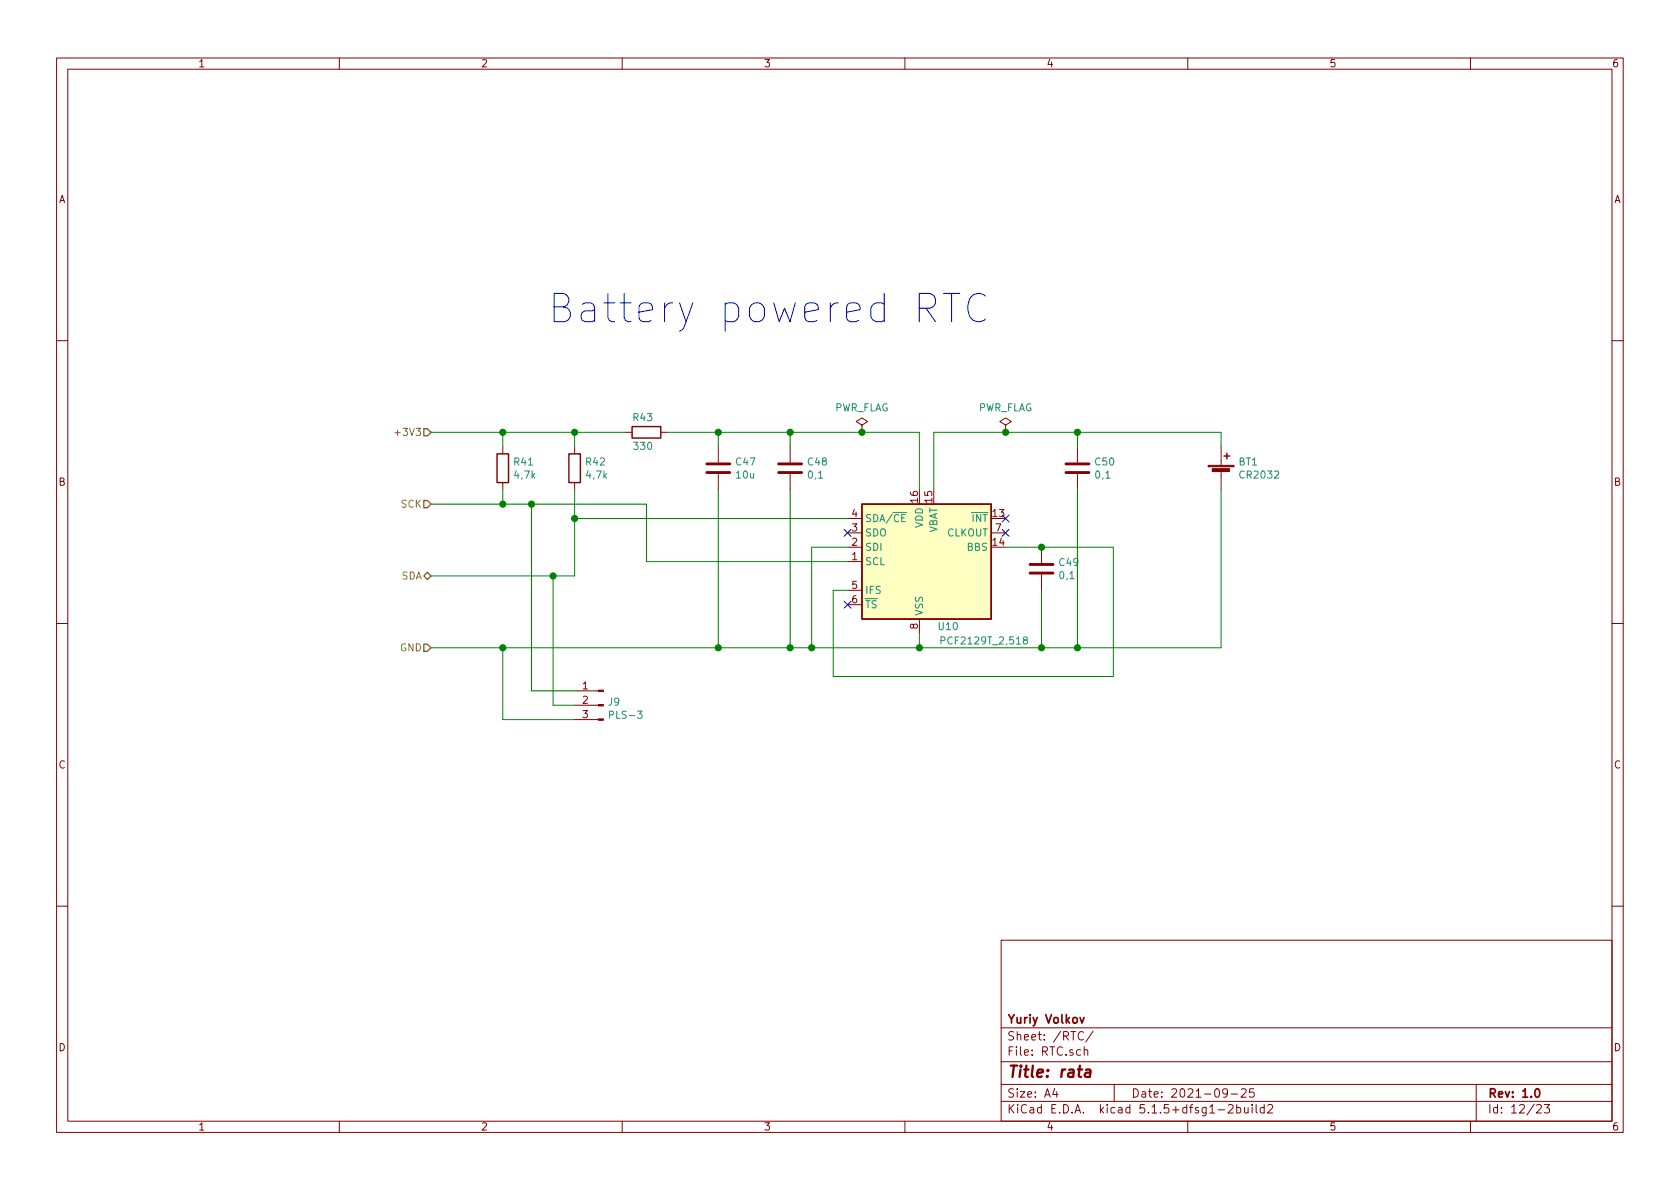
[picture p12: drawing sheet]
<svg xmlns="http://www.w3.org/2000/svg" width="297mm" height="210mm" viewBox="0 0 297 210" stroke-linecap="round" stroke-linejoin="round" font-family="sans-serif">
<g fill="none" stroke="#840000" stroke-width=".18">
<path d="M10 10.3h277v189.9h-277zM12 12.2h273v186.1h-273zM60 10.3v1.9M110 10.3v1.9M160 10.3v1.9M210 10.3v1.9M260 10.3v1.9M10 60.2h2M88.9 79v1.3M101.6 79v1.3M110.5 76.4h1.3M116.8 76.4h1.3"/>
<path d="M127 79v2.8M139.7 79v2.8M152.4 75.2l1-.7-1-.6-1 .6 1 .7v1.2M152.4 76.4h.1M177.8 75.2l1-.7-1-.6-1 .6 1 .7v1.2M177.8 76.4h.1M190.5 79v2.8M215.9 79v3.3M285 60.2h2M88.9 85.3v1.3M101.6 85.3v1.3M127 83.8v2.8"/>
<path d="M139.7 83.8v2.8M149.9 99.3h2.5M149.9 96.8h2.5M149.9 94.2h2.5M149.9 91.7h2.5M175.3 94.2h2.5M184.1 96.8v2.8M190.5 83.8v2.8M215.9 83.3v3.3M10 110.3h2M149.9 104.4h2.5M149.9 106.9h2.5"/>
<path d="M162.6 109.5v2.5M184.1 101.6v2.8M285 110.3h2M101.6 127.2h4.2M101.6 124.7h4.2M101.6 122.2h4.2M10 160.2h2M177 166.3h108v32h-108zM285 160.2h2M60 198.3v1.9M110 198.3v1.9M160 198.3v1.9"/>
<path d="M177 194.8h108M177 191.8h108M177 187.8h108M177 181.8h108M186.5 192.5l-.4 1h1M186.8 193v1M191.6 182.6a.7 .7 0 0 0-.9 .2 .7 .7 0 0 0 .1 .9 .55 .55 0 0 0 .8 .1M191.7 185.7l.2-.1 .4 .1v.9M191.7 185.1v1.5M193.3 182.3l-1.3 2M197 191.8v3M210 198.3v1.9"/>
<path d="M215.4 196.3h1.1M217 193.2l-.1 .2a.48 .48 0 0 1-.6-.1v-.6a.48 .48 0 0 1 .6-.1l.1 .1a1.19 1.19 0 0 1-.2 1.2l-.5 .1M217.2 195.5l.2-.2h.4l.2 .5-.9 1h.9M217.7 193.5h1.1M218.7 195.9l.4-.1 .3 .3-.1 .6h-.6M218.7 195.3v1.5M219.5 192.7l.2-.2h.3l.3 .2v.3v.2l-.9 .8h.9M220 195.8l.1 .9 .3 .1 .3-.1M220.7 195.8v1M221.4 195.3v.2M221.4 195.8v1M221.7 192.5h-.7l-.1 .7 .2-.1 .5 .1 .2 .2-.1 .5-.2 .1-.6-.1"/>
<path d="M222.1 195.3v1.3l.2 .2M223.5 195.9l-.4-.1-.3 .3 .1 .6 .2 .1 .4-.1M223.5 195.3v1.5M224.2 195.5l.2-.2h.3l.3 .5-.9 1h.9M260 198.3v1.9M261 191.8v6.5M271.7 195.5l.2-.2h.4l.2 .5-.9 1h.9M273 195.3h1l-.5 .6 .4 .1v.7l-.2 .1-.7-.1"/>
</g>
<path d="M191 179.9l.3 1 .4-1M271.5 192.7l.2-.2a.81 .81 0 0 1 .6 .6 .81 .81 0 0 1-.3 .8l-.1 .1a.79 .79 0 0 1-.4-1.3z" fill="none" stroke="#840000" stroke-width=".3"/>
<path d="M192 189.2h.8v.2l-.1 1M192.8 189.6l-.7 .1a.4 .4 0 0 0-.3 .3 .4 .4 0 0 0 .2 .4l.7-.1" fill="none" stroke="#840000" stroke-width=".41"/>
<path d="M125 83.6h4M125 82h4M137.7 83.6h4M137.7 82h4M182.1 99.8h4.1M188.5 83.6h4M188.5 82h4M182.1 101.3h4.1" fill="none" stroke="#840000" stroke-width=".51"/>
<g fill="#840000" stroke="#840000" stroke-width=".18">
<path d="M105.8 127.1h.9v.3h-.9z"/>
<path d="M105.8 124.6h.9v.2h-.9z"/>
<path d="M105.8 122h.9v.3h-.9z"/>
<path d="M213.6 82.3h4.6v.2h-4.6z"/>
<path d="M214.3 82.9h3.1v.5h-3.1z"/>
</g>
<path d="M111.8 75.4h5v2.1h-5zM87.9 80.3h2v5h-2zM100.6 80.3h2v5h-2zM152.4 89.1h22.9v20.4h-22.9zM216.4 80.6h1M216.9 80.1v1" fill="none" stroke="#840000" stroke-width=".25"/>
<path d="M152.4 89.1h22.9v20.4h-22.9z" fill="#ffffc2" stroke="#ffffc2" stroke-width=".18"/>
<path d="M159.1 90.6h1.2M160 91h-.6v1.2h.6M166.4 113.3l.6-.1v-.5l-.1-.1h-.5v1.3M181.2 113.2l-.3-.3 .1-.2 .2-.1 .4 .1v.3l-.5 .2-.2 .2v.3l.3 .2 .3-.1 .2-.1-.1-.4-.2-.1" fill="none" stroke="#008484" stroke-width=".18"/>
<g fill="none" stroke="#008400" stroke-width=".18">
<path d="M76.2 76.4h34.3M88.9 76.4v2.6M101.6 76.4v2.6M118.1 76.4h44.5v10.2M127 76.4v2.6M139.7 76.4v2.6M190.5 76.4v2.6M215.9 79v-2.6h-50.8v10.2M76.2 89.1h38.1v10.2h35.6M88.9 86.6v2.5M94 89.1v33.1h7.6M101.6 86.6v15.2h-25.4"/>
<path d="M101.6 91.7h48.3M127 86.6v27.9M139.7 86.6v27.9M149.9 96.8h-6.4v17.7M177.8 96.8h19v22.8h-49.5v-15.2h2.6M190.5 86.6v27.9M215.9 86.6v27.9h-139.7M88.9 114.5v12.7h12.7M97.8 101.8v22.9h3.8M162.6 112v2.5M184.1 104.4v10.1"/>
</g>
<path d="M69.8 76.5h1" fill="none" stroke="#848400" stroke-width=".18"/>
<path d="M74.9 75.8h.7l.6 .6-.6 .7h-.7zM74.9 88.5h.7l.6 .6-.6 .7h-.7zM74.9 113.9h.7l.6 .6-.6 .7h-.7zM75.6 101.2l.6 .6-.6 .7-.7-.7z" fill="none" stroke="#848400" stroke-width=".25"/>
<path d="M98 54.3h1.6a1.22 1.22 0 0 0 1-1.2 1.22 1.22 0 0 0-1-1.2h-1.6v5h1.9a1.33 1.33 0 0 0 1-1.4 1.33 1.33 0 0 0-1.3-1.2M174.2 52.4a1.74 1.74 0 0 0-2.9 .7 3.2 3.2 0 0 0 .8 3.6 1.76 1.76 0 0 0 2.1-.3" fill="none" stroke="#0000c2" stroke-width=".18"/>
<g fill="#008400" stroke="#008400" stroke-width=".25">
<circle cx="97.8" cy="101.8" r=".51"/>
<circle cx="139.7" cy="76.4" r=".51"/>
<circle cx="152.4" cy="76.4" r=".51"/>
<circle cx="88.9" cy="76.4" r=".51"/>
<circle cx="177.8" cy="76.4" r=".51"/>
<circle cx="127" cy="76.4" r=".51"/>
<circle cx="101.6" cy="76.4" r=".51"/>
<circle cx="94" cy="89.1" r=".51"/>
<circle cx="190.5" cy="76.4" r=".51"/>
<circle cx="101.6" cy="91.7" r=".51"/>
<circle cx="88.9" cy="89.1" r=".51"/>
<circle cx="184.2" cy="96.8" r=".51"/>
<circle cx="162.6" cy="114.5" r=".51"/>
<circle cx="190.5" cy="114.5" r=".51"/>
<circle cx="143.5" cy="114.5" r=".51"/>
<circle cx="88.9" cy="114.5" r=".51"/>
<circle cx="127" cy="114.5" r=".51"/>
<circle cx="184.2" cy="114.5" r=".51"/>
<circle cx="139.7" cy="114.5" r=".51"/>
</g>
<path d="M149.3 93.6l1.2 1.2M150.5 93.6l-1.2 1.2M177.2 91.1l1.2 1.2M177.2 93.6l1.2 1.2M178.4 91.1l-1.2 1.2M178.4 93.6l-1.2 1.2M149.3 106.3l1.2 1.2M150.5 106.3l-1.2 1.2" fill="none" stroke="#000084" stroke-width=".18"/>
<text font-size="7" fill="#0000c2" x="104.4" y="57.1">Battery powered RTC</text>
<text font-size="2.8" fill="#840000" x="178" y="190.5">Title: rata</text>
<g font-size="2.1" fill="#840000">
<text x="178" y="184">Sheet: /RTC/</text>
<text x="178" y="181">Yuriy Volkov</text>
<text x="178" y="186.7">File: RTC.sch</text>
<text x="178" y="196.9">KiCad E.D.A. kicad 5.1.5+dfsg1-2build2</text>
<text x="178" y="194.1">Size: A4</text>
<text x="200" y="194.1">Date: 2021-09-25</text>
<text x="263" y="194.1">Rev: 1.0</text>
<text x="263" y="196.9">Id: 12/23</text>
</g>
<g font-size="1.8" fill="#840000">
<text x="35" y="11.9">1</text>
<text x="85" y="11.9">2</text>
<text x="135" y="11.9">3</text>
<text x="185" y="11.9">4</text>
<text x="235" y="11.9">5</text>
<text x="285" y="11.9">6</text>
<text x="10.4" y="35.9">A</text>
<text x="285.4" y="35.9">A</text>
<text x="10.4" y="85.9">B</text>
<text x="162.3" y="88.8" transform="rotate(-90 162.3 88.8)">16</text>
<text x="164.8" y="88.8" transform="rotate(-90 164.8 88.8)">15</text>
<text x="285.4" y="85.9">B</text>
<text x="150.6" y="94">3</text>
<text x="150.6" y="91.4">4</text>
<text x="175.6" y="91.4">13</text>
<text x="176" y="94">7</text>
<text x="150.6" y="99.1">1</text>
<text x="150.6" y="96.5">2</text>
<text x="175.6" y="96.5">14</text>
<text x="150.6" y="104.1">5</text>
<text x="150.6" y="106.7">6</text>
<text x="162.3" y="111.2" transform="rotate(-90 162.3 111.2)">8</text>
<text x="103" y="121.9">1</text>
<text x="103" y="124.5">2</text>
<text x="103" y="127">3</text>
<text x="10.4" y="135.9">C</text>
<text x="285.4" y="135.9">C</text>
<text x="10.4" y="185.9">D</text>
<text x="285.4" y="185.9">D</text>
<text x="35" y="199.9">1</text>
<text x="85" y="199.9">2</text>
<text x="135" y="199.9">3</text>
<text x="185" y="199.9">4</text>
<text x="235" y="199.9">5</text>
<text x="285" y="199.9">6</text>
</g>
<g font-size="1.8" fill="#848400">
<text x="70.5" y="77.1">+3V3</text>
<text x="70.9" y="89.8">SCK</text>
<text x="70.9" y="102.5">SDA</text>
<text x="70.7" y="115.2">GND</text>
</g>
<g font-size="1.8" fill="#008484">
<text x="112" y="74.5">R43</text>
<text x="147.4" y="72.7">PWR_FLAG</text>
<text x="172.8" y="72.7">PWR_FLAG</text>
<text x="91" y="82.3">R41</text>
<text x="103.7" y="82.3">R42</text>
<text x="112.2" y="79.5">330</text>
<text x="130.2" y="82.3">C47</text>
<text x="142.9" y="82.3">C48</text>
<text x="193.7" y="82.3">C50</text>
<text x="219" y="82.3">BT1</text>
<text x="91.1" y="84.6">4,7k</text>
<text x="103.8" y="84.6">4,7k</text>
<text x="130.3" y="84.6">10u</text>
<text x="143" y="84.6">0,1</text>
<text x="193.8" y="84.6">0,1</text>
<text x="219.4" y="84.6">CR2032</text>
<text x="152.9" y="94.9">SDO</text>
<text x="152.9" y="92.3">SDA/CE</text>
<text x="163.2" y="93.4" transform="rotate(-90 163.2 93.4)">VDD</text>
<text x="165.7" y="94.5" transform="rotate(-90 165.7 94.5)">VBAT</text>
<text x="167.4" y="94.9">CLKOUT</text>
<text x="171.9" y="92.3">INT</text>
<text x="152.9" y="99.9">SCL</text>
<text x="152.9" y="97.4">SDI</text>
<text x="171" y="97.4">BBS</text>
<text x="187.4" y="100.1">C49</text>
<text x="152.9" y="105">IFS</text>
<text x="152.9" y="107.6">TS</text>
<text x="187.4" y="102.4">0,1</text>
<text x="163.2" y="109" transform="rotate(-90 163.2 109)">VSS</text>
<text x="166" y="111.4">U10</text>
<text x="167" y="114">PCF2129T_2,518</text>
<text x="107.6" y="124.8">J9</text>
<text x="108.1" y="127.1">PLS-3</text>
</g>
</svg>
